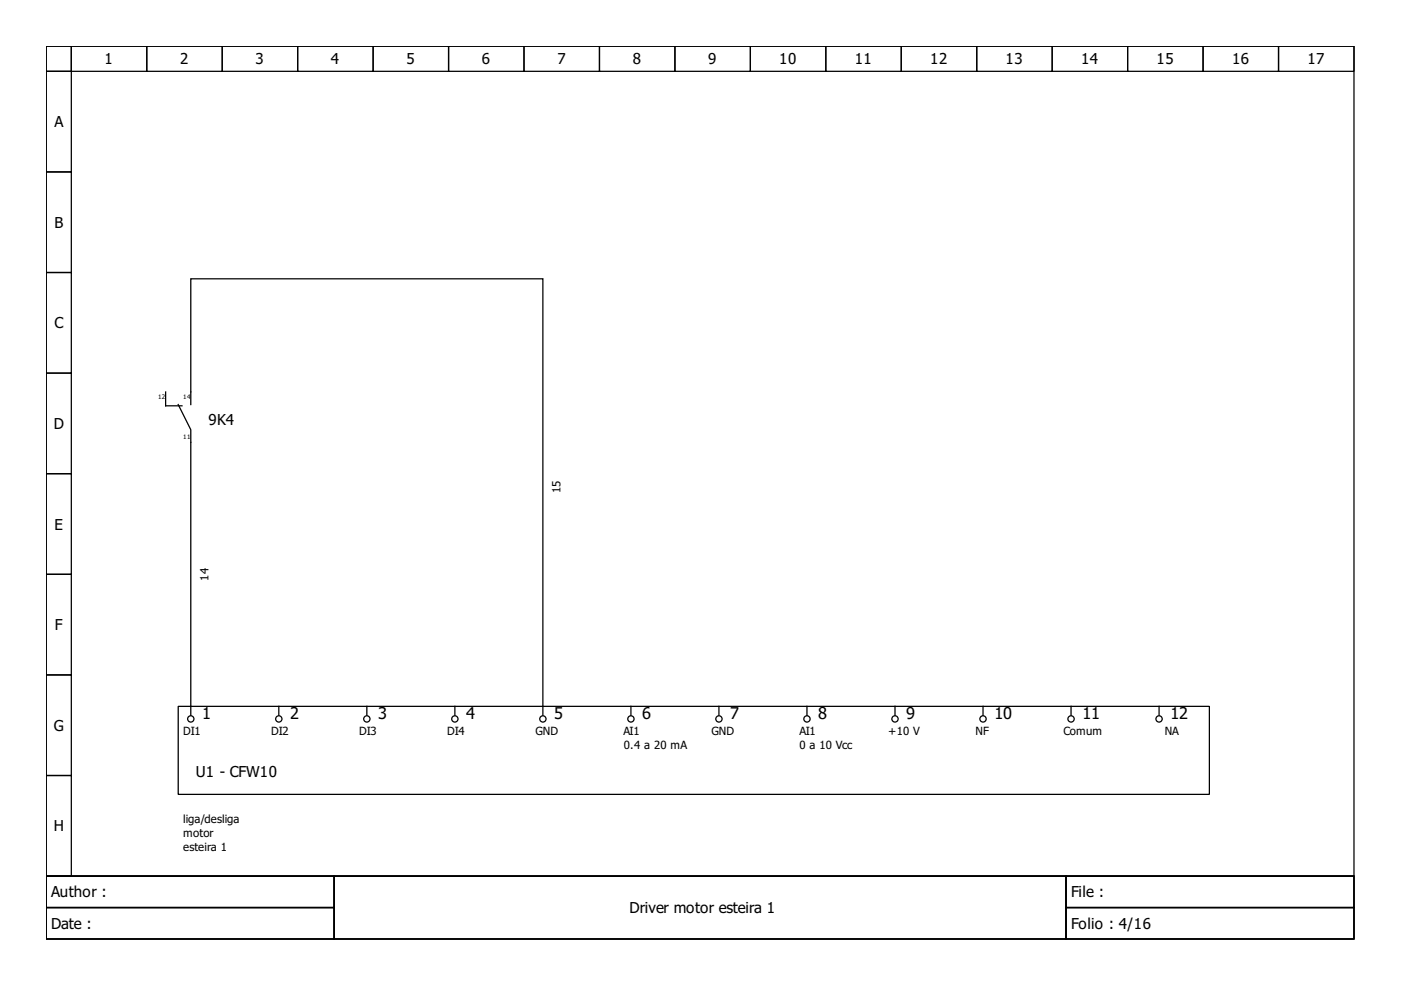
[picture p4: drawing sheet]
<svg xmlns="http://www.w3.org/2000/svg" width="297mm" height="210mm" viewBox="0 0 297 210" stroke-linecap="round" stroke-linejoin="round" font-family="sans-serif">
<g fill="none" stroke="#000" stroke-width=".27">
<path d="M9.8 9.8h277.3v176h-277.3zM9.8 9.8h5.3v5.3h-5.3zM9.8 15.1h5.3v21.4h-5.3zM15.1 9.8h16v5.3h-16zM31.1 9.8h16v5.3h-16zM47.1 9.8h16v5.3h-16zM63.1 9.8h16v5.3h-16zM79.1 9.8h16v5.3h-16zM95.1 9.8h16v5.3h-16zM111.1 9.8h16v5.3h-16zM127.1 9.8h16v5.3h-16zM143.1 9.8h16v5.3h-16z"/>
<path d="M159.1 9.8h16v5.3h-16zM175.1 9.8h16v5.3h-16zM191.1 9.8h16v5.3h-16zM207.1 9.8h16v5.3h-16zM223.1 9.8h16v5.3h-16zM239.1 9.8h16v5.3h-16zM255.1 9.8h16v5.3h-16zM271.1 9.8h16v5.3h-16zM9.8 36.5h5.3v21.3h-5.3zM9.8 57.8h5.3v21.3h-5.3zM9.8 79.1h5.3v21.3h-5.3zM35.1 83.1v2.9h3.5"/>
<path d="M37.8 85.8l2.7 5.3v60.5M40.5 85.8v-26.7h74.6v92.5M9.8 100.4h5.3v21.4h-5.3zM9.8 121.8h5.3v21.3h-5.3zM9.8 143.1h5.3v21.3h-5.3zM37.8 149.8h218.6v18.6h-218.6zM59.1 149.8v1.8M77.8 149.8v1.8M96.4 149.8v1.8M133.8 149.8v1.8M152.4 149.8v1.8M171.1 149.8v1.8"/>
<path d="M189.8 149.8v1.8M208.4 149.8v1.8M227.1 149.8v1.8M245.7 149.8v1.8M9.8 164.4h5.3v21.4h-5.3zM9.8 185.8h277.3v13.3h-277.3zM9.8 185.8h61v6.6h-61zM9.8 192.4h61v6.7h-61zM70.8 185.8h155.2v13.3h-155.2zM226 185.8h61.1v6.6h-61.1zM226 192.4h61.1v6.7h-61.1z"/>
<circle cx="40.5" cy="152.4" r=".67"/>
<circle cx="59.1" cy="152.4" r=".67"/>
<circle cx="77.8" cy="152.4" r=".67"/>
<circle cx="96.4" cy="152.4" r=".67"/>
<circle cx="115.1" cy="152.4" r=".67"/>
<circle cx="133.8" cy="152.4" r=".67"/>
<circle cx="152.4" cy="152.4" r=".67"/>
<circle cx="171.1" cy="152.4" r=".67"/>
<circle cx="189.8" cy="152.4" r=".67"/>
<circle cx="208.4" cy="152.4" r=".67"/>
<circle cx="227.1" cy="152.4" r=".67"/>
<circle cx="245.7" cy="152.4" r=".67"/>
</g>
<g font-size="3.5">
<text x="42.9" y="152.4">1</text>
<text x="61.5" y="152.4">2</text>
<text x="80.2" y="152.4">3</text>
<text x="98.8" y="152.4">4</text>
<text x="117.5" y="152.4">5</text>
<text x="136.2" y="152.4">6</text>
<text x="154.8" y="152.4">7</text>
<text x="173.5" y="152.4">8</text>
<text x="192.2" y="152.4">9</text>
<text x="210.8" y="152.4">10</text>
<text x="229.5" y="152.4">11</text>
<text x="248.1" y="152.4">12</text>
</g>
<g font-size="3.2">
<text x="22.2" y="13.7">1</text>
<text x="38.2" y="13.7">2</text>
<text x="54.2" y="13.7">3</text>
<text x="70.2" y="13.7">4</text>
<text x="86.2" y="13.7">5</text>
<text x="102.2" y="13.7">6</text>
<text x="118.2" y="13.7">7</text>
<text x="134.2" y="13.7">8</text>
<text x="150.2" y="13.7">9</text>
<text x="165.2" y="13.7">10</text>
<text x="181.2" y="13.7">11</text>
<text x="197.2" y="13.7">12</text>
<text x="213.2" y="13.7">13</text>
<text x="229.2" y="13.7">14</text>
<text x="245.2" y="13.7">15</text>
<text x="261.2" y="13.7">16</text>
<text x="277.2" y="13.7">17</text>
<text x="11.5" y="27">A</text>
<text x="11.5" y="48.3">B</text>
<text x="11.5" y="69.6">C</text>
<text x="11.4" y="91">D</text>
<text x="44.2" y="90">9K4</text>
<text x="11.5" y="112.3">E</text>
<text x="11.7" y="133.6">F</text>
<text x="11.4" y="155">G</text>
<text x="41.5" y="164.7">U1 - CFW10</text>
<text x="11.4" y="176.3">H</text>
<text x="10.9" y="190.3">Author :</text>
<text x="227.1" y="190.3">File :</text>
<text x="10.9" y="197">Date :</text>
<text x="133.5" y="193.6">Driver motor esteira 1</text>
<text x="227.1" y="197">Folio : 4/16</text>
</g>
<g font-size="2.4">
<text x="118.8" y="104.6" transform="rotate(-90 118.8 104.6)">15</text>
<text x="44.2" y="123.1" transform="rotate(-90 44.2 123.1)">14</text>
<text x="38.9" y="155.9">DI1</text>
<text x="57.5" y="155.9">DI2</text>
<text x="76.2" y="155.9">DI3</text>
<text x="94.8" y="155.9">DI4</text>
<text x="113.5" y="155.9">GND</text>
<text x="132.2" y="155.9">AI1</text>
<text x="150.8" y="155.9">GND</text>
<text x="169.5" y="155.9">AI1</text>
<text x="188.3" y="155.9">+10 V</text>
<text x="206.8" y="155.9">NF</text>
<text x="225.5" y="155.9">Comum</text>
<text x="246.9" y="155.9">NA</text>
<text x="132.3" y="158.8">0.4 a 20 mA</text>
<text x="169.5" y="158.8">0 a 10 Vcc</text>
<text x="38.9" y="174.6">liga/desliga</text>
<text x="38.9" y="177.5">motor</text>
<text x="38.9" y="180.4">esteira 1</text>
</g>
<g font-size="1.3">
<text x="33.5" y="84.6">12</text>
<text x="38.9" y="84.6">14</text>
<text x="38.9" y="93.1">11</text>
</g>
</svg>
